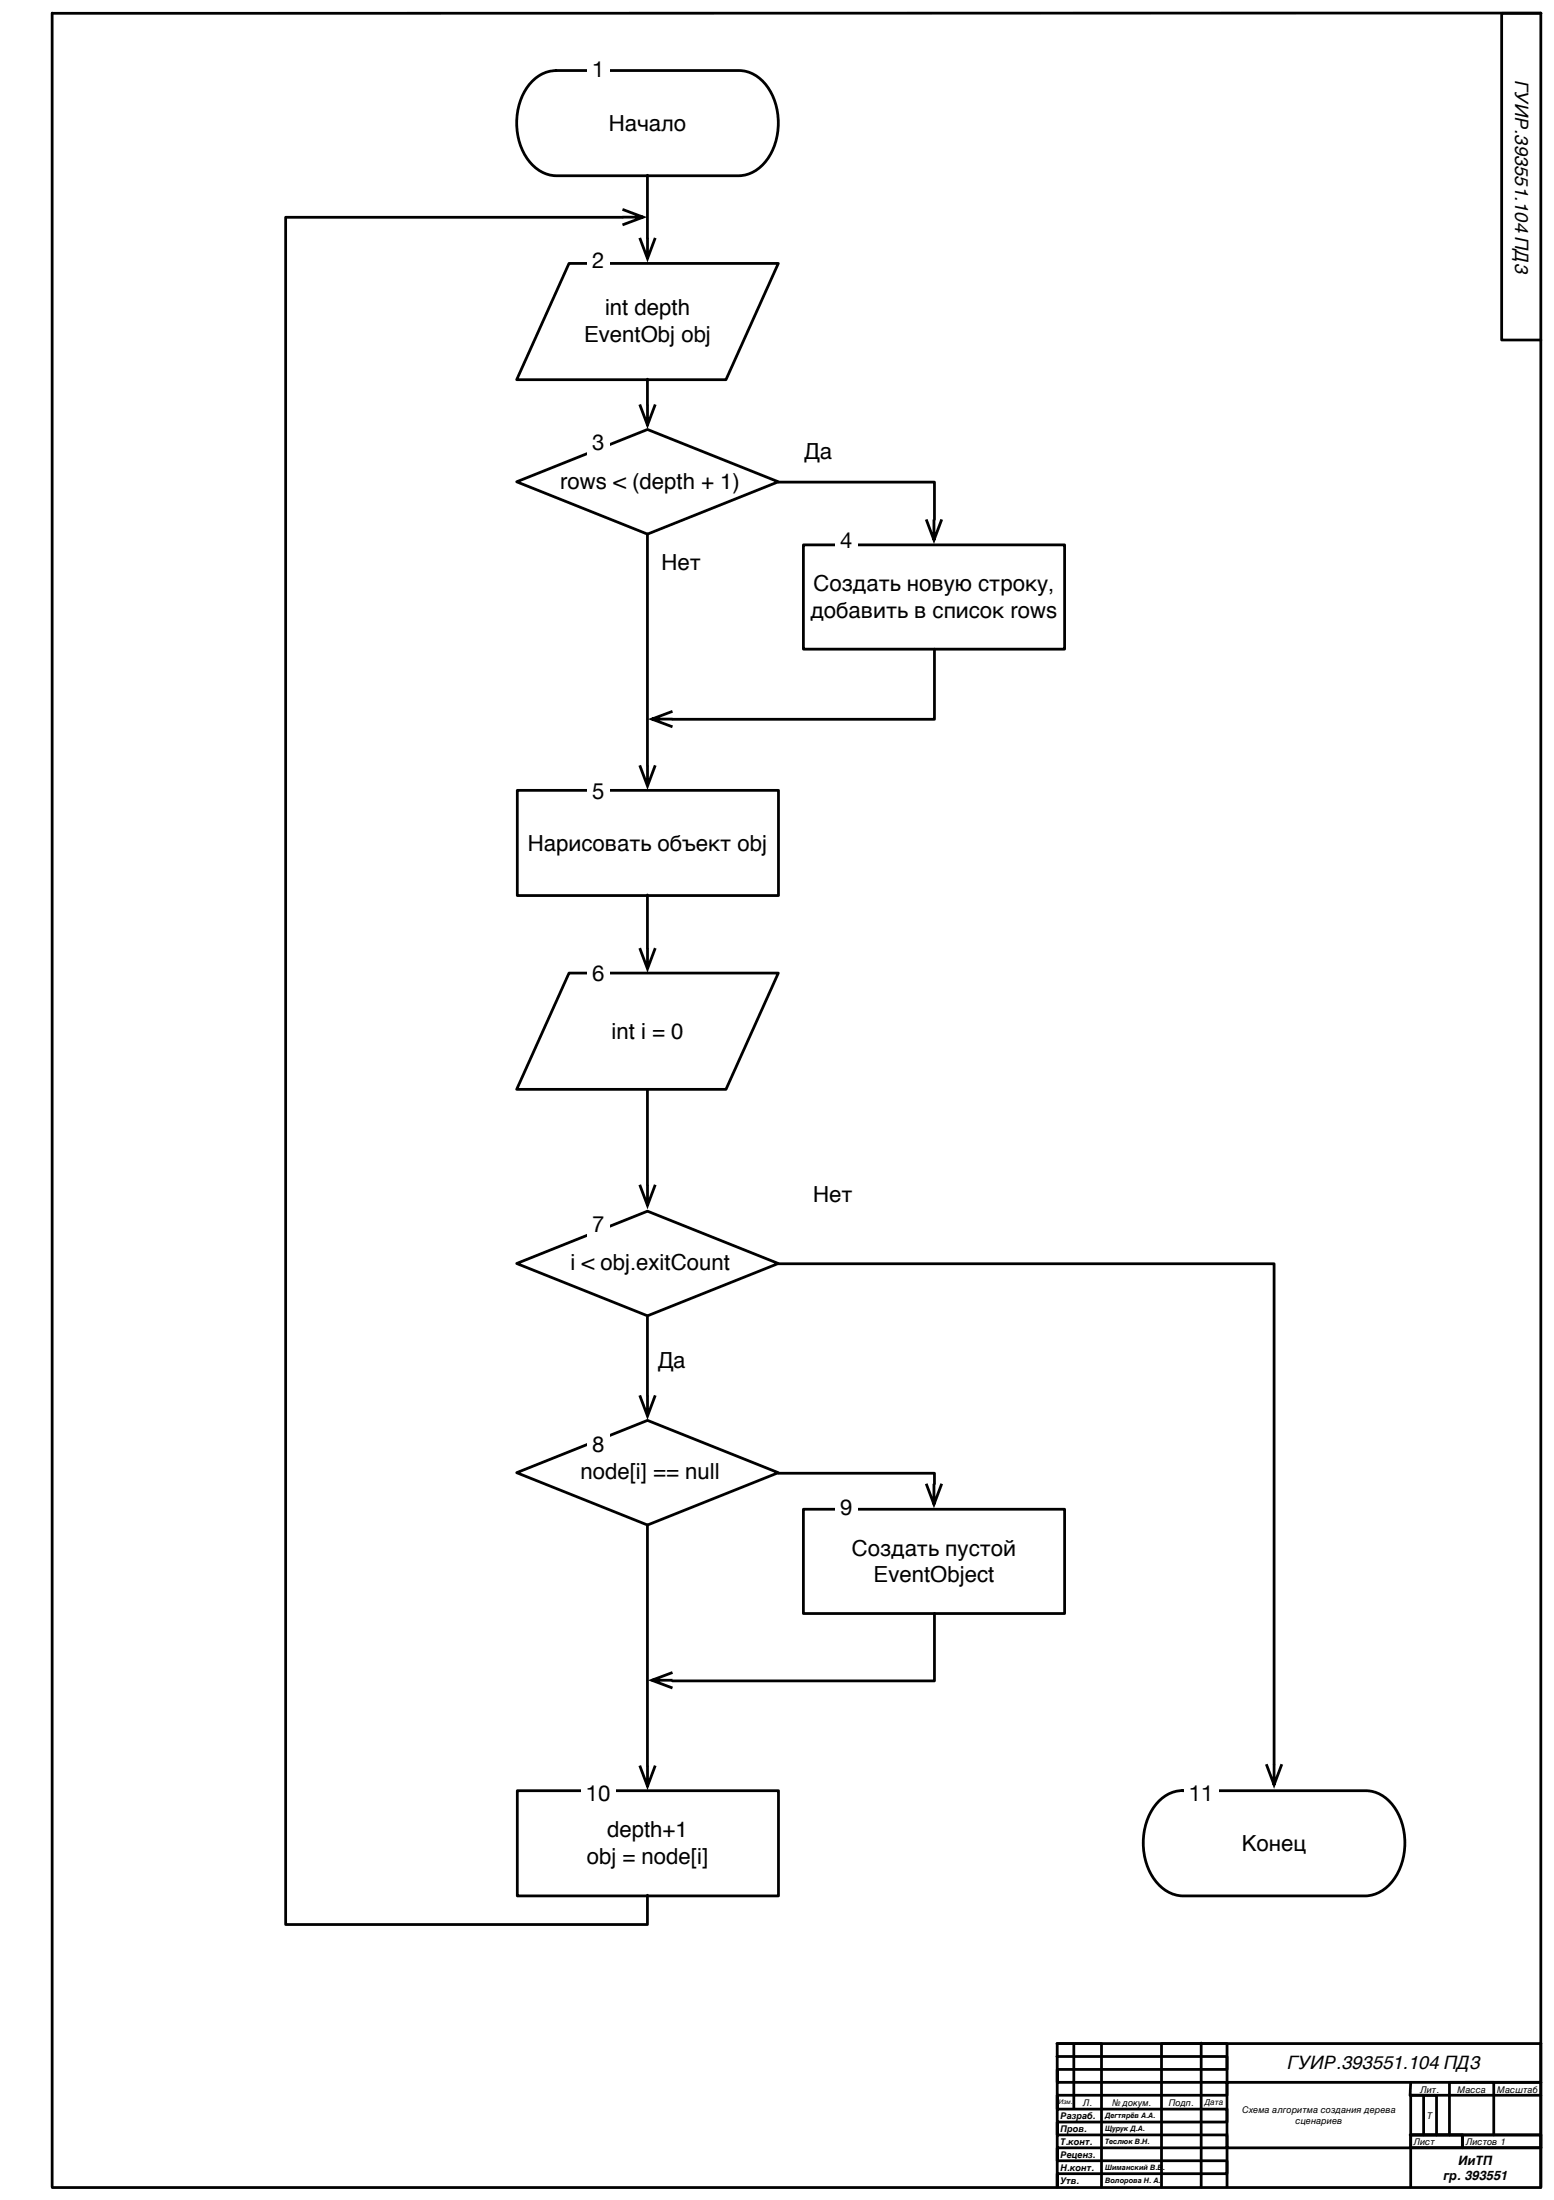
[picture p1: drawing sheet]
<svg xmlns="http://www.w3.org/2000/svg" width="594mm" height="841mm" viewBox="0 0 594 841" stroke-linecap="round" stroke-linejoin="round" font-family="sans-serif">
<g fill="none" stroke="#000" stroke-width="1.1">
<path d="M19.9 5v831M589 5v831M589 5l-569 .1M589 5.1h-15v124.9h15M404 781.2h6.5v24.8M411 781.2h10v54.8M459.1 781v55M469 796v-14.8h-25v54.8M539.2 796h-70.2v25.1h70.2M571 796h18M589 796h-49.8l-.2 5h50M589 781.2h-184.9v54.8v-5.1h64.9v-4.9h-64.9v-4.9h64.9v-5h-64.9v-4.9h64.9v-4.9h-64.9v-5.3h64.9v-5h-64.9v-4.9h64.9v-5h-65"/>
<path d="M539 816.1h20v4.9M539 801h5M539.2 816.1h19.8v5h-19.8zM539.2 801v15M544.2 816.1v-15.1h4.9v15.1M554 816.1v-20.1h17v20.1M559 816.1h30v5h-30zM589 816.1h-49.8v19.9M20 836.2h569M469 821v15M539 821h50"/>
</g>
<path d="M203.4 31.1a12.9 12.9 0 0 1 9.1-4.1h70a15.2 15.2 0 0 1 13.4 11 24 24 0 0 1-5.4 26 12.3 12.3 0 0 1-8 3h-70a15.2 15.2 0 0 1-13.4-11 24.6 24.6 0 0 1 4.3-24.9z" fill="#fff"/>
<path d="M212.5 27h70a15.3 15.3 0 0 1 13.4 11 24.1 24.1 0 0 1-5.4 26 12.7 12.7 0 0 1-8 3.2h-70a15.6 15.6 0 0 1-13.4-11.2 24 24 0 0 1 5.4-26 12.3 12.3 0 0 1 8-3" fill="none" stroke="#000" stroke-width="1.1"/>
<path d="M217.5 100.5h80l-20 44.4h-80z" fill="#fff"/>
<path d="M217.5 100.7h80l-20 44.4h-80z" fill="none" stroke="#000" stroke-width="1.1"/>
<path d="M197.5 184.2l50-20 50 20-50 20z" fill="#fff"/>
<path d="M197.5 184.2l50-20 50 20-50 20z" fill="none" stroke="#000" stroke-width="1.1"/>
<path d="M197.5 483l50-20 50 20-50 20z" fill="#fff"/>
<path d="M197.5 483l50-20 50 20-50 20z" fill="none" stroke="#000" stroke-width="1.1"/>
<path d="M197.5 684.5h100v40h-100z" fill="#fff"/>
<path d="M197.7 684.5h99.9v40.3h-99.9z" fill="none" stroke="#000" stroke-width="1.1"/>
<path d="M307 208.1h100v40h-100z" fill="#fff"/>
<path d="M247.5 67v23.9M297.5 184.3h59.7v14.3M247.5 204.2v88.4M307.1 208.3h99.8v39.9h-99.8zM247.5 503.5v29.9" fill="none" stroke="#000" stroke-width="1.1"/>
<path d="M244.5 90.9l3 7.9 3-7.9M247.5 90.9v7.9M354 198.6l3 7.9 3-7.9M357 198.6v7.9M244.5 292.6l3 7.9 3-7.9M247.5 292.6v7.9M244.5 533.4l3 7.9 3-7.9M247.5 533.4v7.9" fill="none" stroke="#000" stroke-width="1.1" stroke-linecap="butt"/>
<path d="M442.9 688.6a12.9 12.9 0 0 1 9.1-4.1h70a15.2 15.2 0 0 1 13.4 11 24 24 0 0 1-5.4 26 12.3 12.3 0 0 1-8 3h-70a15.2 15.2 0 0 1-13.4-11 24.6 24.6 0 0 1 4.3-24.9z" fill="#fff"/>
<path d="M357.2 248.1v26.9h-100.1M442.9 688.6a12.6 12.6 0 0 1 9.1-4.1h70a15.1 15.1 0 0 1 13.4 11 24.2 24.2 0 0 1-5.4 26 12.9 12.9 0 0 1-8 3.3h-70a15.8 15.8 0 0 1-13.4-11.3 24.6 24.6 0 0 1 4.3-24.9z" fill="none" stroke="#000" stroke-width="1.1"/>
<path d="M249.2 274.9h7.9M257.1 271.9l-7.9 3 7.9 3" fill="none" stroke="#000" stroke-width="1.1" stroke-linecap="butt"/>
<g fill="#fff">
<path d="M224.4 19.3h8.5v13.8h-8.5z"/>
<path d="M224.4 92.5h8.5v13.8h-8.5z"/>
</g>
<path d="M247.5 144.9v9.7" fill="none" stroke="#000" stroke-width="1.1"/>
<path d="M244.5 154.6l3 7.9 3-7.9M247.5 154.6v7.9" fill="none" stroke="#000" stroke-width="1.1" stroke-linecap="butt"/>
<path d="M197.5 302.1h100v40h-100z" fill="#fff"/>
<path d="M197.7 302.1h99.9v40.2h-99.9zM247.5 342.1v20.3" fill="none" stroke="#000" stroke-width="1.1"/>
<path d="M244.5 362.4l3 7.9 3-7.9M247.5 362.4v7.9" fill="none" stroke="#000" stroke-width="1.1" stroke-linecap="butt"/>
<path d="M217.5 372h80l-20 44.4h-80z" fill="#fff"/>
<path d="M237.9 83.1h-128.7v652.6h138.3v-11.2M217.5 372h80l-20 44.4h-80zM247.5 416.4v36.5" fill="none" stroke="#000" stroke-width="1.1"/>
<path d="M237.9 80l7.9 3-7.9 3M237.9 83h7.9M244.5 452.9l3 7.9 3-7.9M247.5 452.9v7.9" fill="none" stroke="#000" stroke-width="1.1" stroke-linecap="butt"/>
<path d="M197.5 563l50-20 50 20-50 20z" fill="#fff"/>
<path d="M197.5 563l50-20 50 20-50 20z" fill="none" stroke="#000" stroke-width="1.1"/>
<path d="M307 576.8h100v40h-100z" fill="#fff"/>
<path d="M297.5 483.1h189.5v191.3M297.5 563.2h59.7v4M307.1 576.9h99.8v39.9h-99.8zM247.5 583v91.9M357.2 616.8v25.8h-100.1" fill="none" stroke="#000" stroke-width="1.1"/>
<path d="M354 567.2l3 7.9 3-7.9M357 567.2v7.9M257.1 639.4l-7.9 2.9 7.9 3M249.2 642.3h7.9M244.5 674.9l3 7.9 3-7.9M247.5 674.9v7.9M484 674.4l3 7.9 3-7.9M487 674.4v7.9" fill="none" stroke="#000" stroke-width="1.1" stroke-linecap="butt"/>
<g fill="#fff">
<path d="M224.4 162h8.5v13.8h-8.5z"/>
<path d="M319.2 199.5h8.5v13.8h-8.5z"/>
<path d="M224.4 295.5h8.5v13.8h-8.5z"/>
<path d="M224.4 365h8.5v13.8h-8.5z"/>
<path d="M224.4 461h8.5v13.8h-8.5z"/>
<path d="M224.4 545h8.5v13.8h-8.5z"/>
<path d="M319.2 569.2h8.5v13.8h-8.5z"/>
<path d="M222.1 678.5h13.1v13.8h-13.1z"/>
<path d="M452.6 678.5h13.1v13.8h-13.1z"/>
</g>
<g font-size="8.5">
<text x="226.3" y="29.3">1</text>
<text x="232.7" y="50">Начало</text>
<text x="226.3" y="102.4">2</text>
<text x="231.3" y="120.6">int depth</text>
<text x="223.3" y="130.8">EventObj obj</text>
<text x="226.3" y="171.9">3</text>
<text x="307.4" y="175.4">Да</text>
<text x="214.1" y="186.8">rows &lt; (depth + 1)</text>
<text x="321.1" y="209.4">4</text>
<text x="252.8" y="218">Нет</text>
<text x="311" y="226">Создать новую строку,</text>
<text x="309.8" y="236.2">добавить в список rows</text>
<text x="226.3" y="305.4">5</text>
<text x="201.8" y="325.1">Нарисовать объект obj</text>
<text x="226.3" y="374.9">6</text>
<text x="233.7" y="397.2">int i = 0</text>
<text x="310.8" y="459.4">Нет</text>
<text x="226.3" y="470.9">7</text>
<text x="218" y="485.6">i &lt; obj.exitCount</text>
<text x="251.4" y="523.1">Да</text>
<text x="226.3" y="554.9">8</text>
<text x="221.9" y="565.6">node[i] == null</text>
<text x="321.1" y="579.1">9</text>
<text x="325.6" y="594.6">Создать пустой</text>
<text x="333.9" y="604.9">EventObject</text>
<text x="224" y="688.4">10</text>
<text x="454.5" y="688.4">11</text>
<text x="232.1" y="702.4">depth+1</text>
<text x="474.7" y="707.5">Конец</text>
<text x="224.3" y="712.6">obj = node[i]</text>
</g>
<g font-size="7.1">
<text x="579.2" y="31" transform="rotate(90 579.2 31)">ГУИР.393551.104 ПД3</text>
<text x="492.3" y="791">ГУИР.393551.104 ПД3</text>
</g>
<g font-size="4.9">
<text x="557.6" y="827.4">ИиТП</text>
<text x="551.8" y="833.4">гр. 393551</text>
</g>
<g font-size="3.5">
<text x="543" y="799.9">Лит.</text>
<text x="557" y="799.9">Масса</text>
<text x="572.2" y="799.9">Масштаб</text>
<text x="405.4" y="809.9">Разраб.</text>
<text x="414" y="804.9">Л.</text>
<text x="425" y="804.9">№ докум.</text>
<text x="446.7" y="804.9">Подп.</text>
<text x="474.8" y="807.8">Схема алгоритма создания дерева</text>
<text x="545.5" y="809.9">Т</text>
<text x="405.4" y="814.9">Пров.</text>
<text x="495.2" y="812">сценариев</text>
<text x="405.4" y="819.9">Т.конт.</text>
<text x="540.4" y="819.9">Лист</text>
<text x="560.4" y="819.9">Листов 1</text>
<text x="405.4" y="824.9">Реценз.</text>
<text x="405.4" y="829.9">Н.конт.</text>
<text x="405.4" y="834.9">Утв.</text>
</g>
<text font-size="3.2" x="460.5" y="804.7">Дата</text>
<g font-size="2.8">
<text x="422.4" y="809.6">Дегтярёв А.А.</text>
<text x="422.4" y="814.6">Щурук Д.А.</text>
<text x="422.4" y="819.6">Теслюк В.Н.</text>
<text x="422.4" y="829.6">Шиманский В.В</text>
<text x="444.5" y="829.6">.</text>
<text x="422.4" y="834.6">Волорова Н. А.</text>
</g>
<text font-size="2.5" x="404.7" y="804.2">Изм.</text>
</svg>
